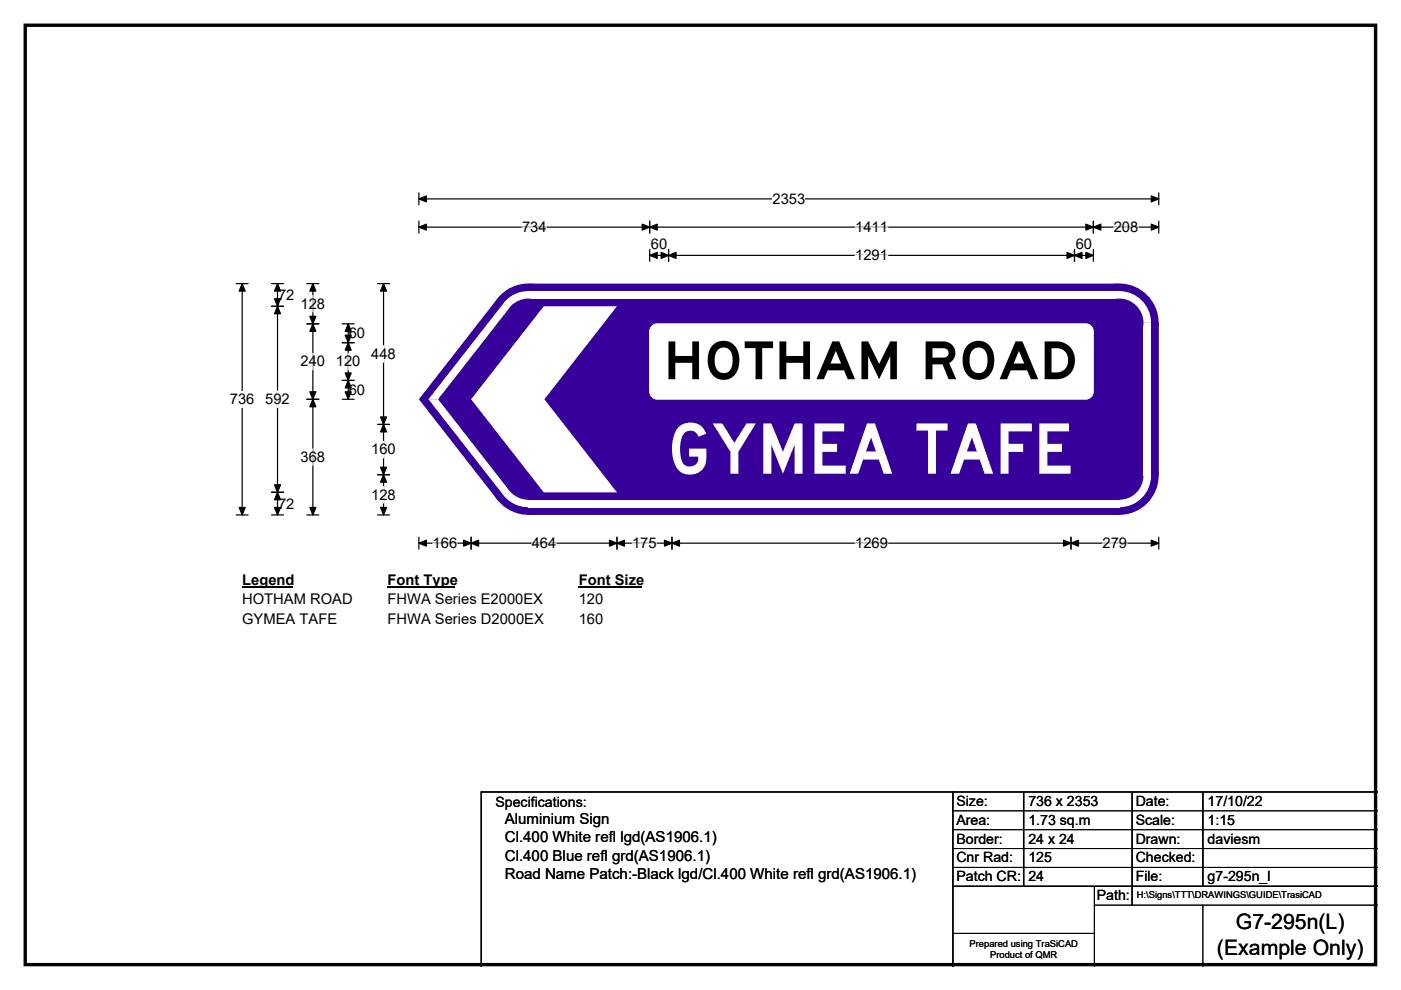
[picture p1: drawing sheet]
<svg xmlns="http://www.w3.org/2000/svg" width="297mm" height="210mm" viewBox="0 0 297 210" stroke-linecap="round" stroke-linejoin="round" font-family="sans-serif">
<path d="M5.4 5.4h286.3v199.2h-286.3z" fill="none" stroke="#000" stroke-width=".72"/>
<path d="M88.8 42.2h156.9M88.8 40.9v2.6M245.7 40.9v2.6" fill="none" stroke="#000" stroke-width=".25"/>
<path d="M88.8 42.2l1.6-.6v1.2zM244.1 41.6l1.6 .6-1.6 .6z" fill="#000" stroke="#000" stroke-width=".25"/>
<path d="M163.8 40.4h6.9v3.5h-6.9z" fill="#fff"/>
<g fill="none" stroke="#000" stroke-width=".25">
<path d="M88.8 48.2h156.9M88.8 46.9v2.5M137.7 46.9v2.5M137.7 52.9v2.5M137.7 54.2h94.1M141.7 52.9v2.5M227.8 52.9v2.5M231.8 46.9v2.5M231.8 52.9v2.5M245.7 46.9v2.5M50.1 60.2h2.5M51.3 60.2v49"/>
<path d="M50.1 109.2h2.5M88.8 113.9v2.6M88.8 115.2h156.9M99.9 113.9v2.6M130.8 113.9v2.6M142.5 113.9v2.6M227.1 113.9v2.6M245.7 113.9v2.6"/>
</g>
<g fill="#000" stroke="#000" stroke-width=".25">
<path d="M88.8 48.2l1.6-.7v1.3zM137.7 48.2l1.6-.7v1.3zM136.2 47.5l1.5 .7-1.5 .6zM137.7 54.2l1.6-.7v1.3zM141.7 54.2l1.6-.7v1.3zM140.2 53.5l1.5 .7-1.5 .6zM226.2 53.5l1.6 .7-1.6 .6zM227.8 54.2l1.6-.7v1.3zM230.2 47.5l1.6 .7-1.6 .6zM231.8 48.2l1.6-.7v1.3zM230.2 53.5l1.6 .7-1.6 .6zM244.1 47.5l1.6 .7-1.6 .6z"/>
<path d="M51.3 60.2l.7 1.5h-1.3zM50.7 107.6h1.3l-.7 1.6zM88.8 115.2l1.6-.6v1.2zM99.9 115.2l1.6-.6v1.2zM98.3 114.6l1.6 .6-1.6 .6zM129.2 114.6l1.6 .6-1.6 .6zM130.8 115.2l1.6-.6v1.2zM140.9 114.6l1.6 .6-1.6 .6zM142.5 115.2l1.6-.6v1.2zM225.5 114.6l1.6 .6-1.6 .6zM227.1 115.2l1.6-.6v1.2zM244.1 114.6l1.6 .6-1.6 .6z"/>
</g>
<path d="M110.7 48.2h5.2M181.3 48.2h7M181.3 54.2h7M236.1 48.2h5.2M91.7 115.2h5.2M112.7 115.2h5.2M134 115.2h5.2M181.3 115.2h7M233.8 115.2h5.2" fill="none" stroke="#fff" stroke-width=".25"/>
<path d="M48.7 83h5.3v3.4h-5.3z" fill="#fff"/>
<g fill="none" stroke="#000" stroke-width=".25">
<path d="M57.6 65h2.5M57.6 60.2h2.5M58.8 60.2v49M65.1 60.2h2.5M65.1 68.7h2.5M66.3 60.2v49M72.6 68.7h2.5M72.6 72.7h2.5M73.8 68.7v16M80 60.2h2.6M81.3 60.2v49M65.1 84.7h2.5"/>
<path d="M72.6 84.7h2.5M72.6 80.7h2.5M80 90h2.6M57.6 104.4h2.5M57.6 109.2h2.5M65.1 109.2h2.5M80 109.2h2.6M80 100.7h2.6"/>
</g>
<g fill="#000" stroke="#000" stroke-width=".25">
<path d="M58.8 65l.7 1.5h-1.3zM58.8 60.2l.7 1.5h-1.3zM58.2 63.4h1.3l-.7 1.6zM66.3 68.7l.7 1.6h-1.3zM66.3 60.2l.7 1.5h-1.3zM65.7 67.1h1.3l-.7 1.6zM73.8 72.7l.7 1.6h-1.3zM73.8 68.7l.7 1.6h-1.3zM73.2 71.1h1.3l-.7 1.6zM81.3 60.2l.7 1.5h-1.3zM65.7 83.1h1.3l-.7 1.6zM66.3 84.7l.7 1.6h-1.3z"/>
<path d="M73.2 79.1h1.3l-.7 1.6zM73.8 80.7l.7 1.6h-1.3zM73.2 83.1h1.3l-.7 1.6zM81.3 90l.7 1.6h-1.3zM80.7 88.4h1.3l-.7 1.6zM58.2 102.8h1.3l-.7 1.6zM58.8 104.4l.7 1.6h-1.3zM58.2 107.6h1.3l-.7 1.6zM65.7 107.6h1.3l-.7 1.6zM80.7 99.1h1.3l-.7 1.6zM81.3 100.7l.7 1.6h-1.3zM80.7 107.6h1.3l-.7 1.6z"/>
</g>
<path d="M66.3 62.7v3.5M66.3 74.9v3.5M73.8 74.9v3.5M81.3 73.3v3.5M58.8 82.9v3.5M66.3 95.2v3.5M81.3 93.6v3.5M81.3 103.2v3.5" fill="none" stroke="#fff" stroke-width=".25"/>
<path d="M51.3 121.2h10.8v3.5h-10.8z" fill="#fff"/>
<path d="M51.3 124.5h10.8" fill="none" stroke="#000" stroke-width=".32"/>
<path d="M82.1 121.2h14.5v3.5h-14.5z" fill="#fff"/>
<path d="M82.1 124.5h14.5" fill="none" stroke="#000" stroke-width=".32"/>
<path d="M122.7 121.2h13.5v3.5h-13.5z" fill="#fff"/>
<path d="M122.7 124.5h13.5" fill="none" stroke="#000" stroke-width=".32"/>
<g fill="#fff">
<path d="M51.3 125.4h23.4v3.5h-23.4z"/>
<path d="M82.1 125.4h32.9v3.5h-32.9z"/>
<path d="M122.7 125.4h5.2v3.5h-5.2z"/>
<path d="M51.3 129.6h20v3.5h-20z"/>
<path d="M82.1 129.6h33.1v3.5h-33.1z"/>
<path d="M122.7 129.6h5.2v3.5h-5.2z"/>
</g>
<g fill="#37009b">
<path d="M105.4 63.4l6.6-3.2h125.3l8.4 8.3v32.4l-8.4 8.3h-125.3l-6.6-3.2-16.4-21.1v-.4z" fill-rule="evenodd"/>
<circle cx="112" cy="68.5" r="8.3"/>
<circle cx="89.2" cy="84.7" r=".34"/>
<circle cx="112" cy="100.9" r="8.3"/>
<circle cx="237.3" cy="100.9" r="8.3"/>
<circle cx="237.3" cy="68.5" r="8.3"/>
</g>
<g fill="#fff">
<path d="M112 61.8h125.3v1.6h-125.3z" fill-rule="evenodd"/>
<path d="M107.2 63.7a6.7 6.7 0 0 1 4.8-2v6.8l-5.3-4.2z" fill-rule="evenodd"/>
</g>
<circle cx="112" cy="68.5" r="5.1" fill="#37009b"/>
<g fill="#fff">
<path d="M106.7 64.3l1.3 1-15.1 19.4h-2.1z"/>
<path d="M90.8 84.7h2.1l15.1 19.4-1.3 .9z"/>
<path d="M106.7 105l5.3-4.1v6.7a6.8 6.8 0 0 1-5.3-2.6z" fill-rule="evenodd"/>
</g>
<circle cx="112" cy="100.9" r="5.1" fill="#37009b"/>
<g fill="#fff">
<path d="M112 106h125.3v1.6h-125.3z" fill-rule="evenodd"/>
<path d="M237.3 100.9l6.7-.1a6.7 6.7 0 0 1-6.8 6.8z" fill-rule="evenodd"/>
</g>
<circle cx="237.3" cy="100.9" r="5.1" fill="#37009b"/>
<g fill="#fff">
<path d="M242.5 68.5h1.6v32.4h-1.6z" fill-rule="evenodd"/>
<path d="M237.2 61.7a6.7 6.7 0 0 1 6.8 6.8h-6.7z" fill-rule="evenodd"/>
</g>
<circle cx="237.3" cy="68.5" r="5.1" fill="#37009b"/>
<path d="M115.3 65h15.5l-15.4 19.7 15.4 19.7h-15.5l-15.4-19.7z" fill-rule="evenodd" fill="#fff"/>
<path d="M138.4 69l.9-.3h90.9a1.59 1.59 0 0 1 1.6 1.6v12.8a1.61 1.61 0 0 1-1.6 1.6h-90.9a1.59 1.59 0 0 1-1.6-1.6v-12.8l.1-.5z" fill-rule="evenodd" fill="#fff" stroke="#fff" stroke-width=".21"/>
<path d="M202 168v37M217 168v20M240 168v24M255 168v20M292 168h-190v37M202 188h90" fill="none" stroke="#000" stroke-width=".3"/>
<path d="M202 172h90M202 176h90M202 180h90M202 184h90M202 198h30M232 192h60M232 188v17M255 192v13" fill="none" stroke="#000" stroke-width=".21"/>
<text font-size="14.8" fill="#fff" x="141.4" y="100.5">GYMEA TAFE</text>
<text font-size="11.1" x="140.7" y="80.4">HOTHAM ROAD</text>
<g font-size="4.5">
<text x="262" y="197.1">G7-295n(L)</text>
<text x="258" y="202.5">(Example Only)</text>
</g>
<g font-size="3.2">
<text x="107" y="178.7">Cl.400 White refl lgd(AS1906.1)</text>
<text x="107" y="174.9">Aluminium Sign</text>
<text x="107" y="182.5">Cl.400 Blue refl grd(AS1906.1)</text>
<text x="107" y="186.4">Road Name Patch:-Black lgd/Cl.400 White refl grd(AS1906.1)</text>
</g>
<g font-size="3.1">
<text x="163.8" y="43.2">2353</text>
<text x="110.7" y="49.2">734</text>
<text x="138" y="52.8">60</text>
<text x="181.3" y="49.2">1411</text>
<text x="228.1" y="52.8">60</text>
<text x="236.1" y="49.2">208</text>
<text x="181.3" y="55.2">1291</text>
<text x="58.9" y="63.6">72</text>
<text x="63.7" y="65.5">128</text>
<text x="73.9" y="71.7">60</text>
<text x="63.7" y="77.7">240</text>
<text x="71.2" y="77.7">120</text>
<text x="78.7" y="76.1">448</text>
<text x="73.9" y="83.7">60</text>
<text x="48.7" y="85.7">736</text>
<text x="56.2" y="85.7">592</text>
<text x="63.7" y="98">368</text>
<text x="78.7" y="96.4">160</text>
<text x="58.9" y="107.9">72</text>
<text x="78.7" y="106">128</text>
<text x="91.7" y="116.3">166</text>
<text x="112.7" y="116.3">464</text>
<text x="134" y="116.3">175</text>
<text x="181.3" y="116.3">1269</text>
<text x="233.8" y="116.3">279</text>
<text x="51.3" y="124">Legend</text>
<text x="82.1" y="124">Font Type</text>
<text x="122.7" y="124">Font Size</text>
<text x="51.3" y="128.2">HOTHAM ROAD</text>
<text x="82.1" y="128.2">FHWA Series E2000EX</text>
<text x="122.7" y="128.2">120</text>
<text x="51.3" y="132.4">GYMEA TAFE</text>
<text x="82.1" y="132.4">FHWA Series D2000EX</text>
<text x="122.7" y="132.4">160</text>
</g>
<g font-size="3">
<text x="105" y="171.2">Specifications:</text>
<text x="202.8" y="170.9">Size:</text>
<text x="218" y="170.9">736 x 2353</text>
<text x="240.8" y="170.9">Date:</text>
<text x="256" y="170.9">17/10/22</text>
<text x="202.8" y="174.9">Area:</text>
<text x="202.8" y="178.9">Border:</text>
<text x="218" y="174.9">1.73 sq.m</text>
<text x="218" y="178.9">24 x 24</text>
<text x="240.8" y="174.9">Scale:</text>
<text x="240.8" y="178.9">Drawn:</text>
<text x="256" y="174.9">1:15</text>
<text x="256" y="178.9">daviesm</text>
<text x="202.8" y="182.9">Cnr Rad:</text>
<text x="218" y="182.9">125</text>
<text x="240.8" y="182.9">Checked:</text>
<text x="202.8" y="186.9">Patch CR:</text>
<text x="218" y="186.9">24</text>
<text x="232.5" y="190.9">Path:</text>
<text x="240.8" y="186.9">File:</text>
<text x="256" y="186.9">g7-295n_l</text>
</g>
<g font-size="2">
<text x="241" y="190.5">H:\Signs\TTT\DRAWINGS\GUIDE\TrasiCAD</text>
<text x="205.6" y="200.8">Prepared using TraSiCAD</text>
<text x="209.9" y="203.2">Product of QMR</text>
</g>
</svg>
